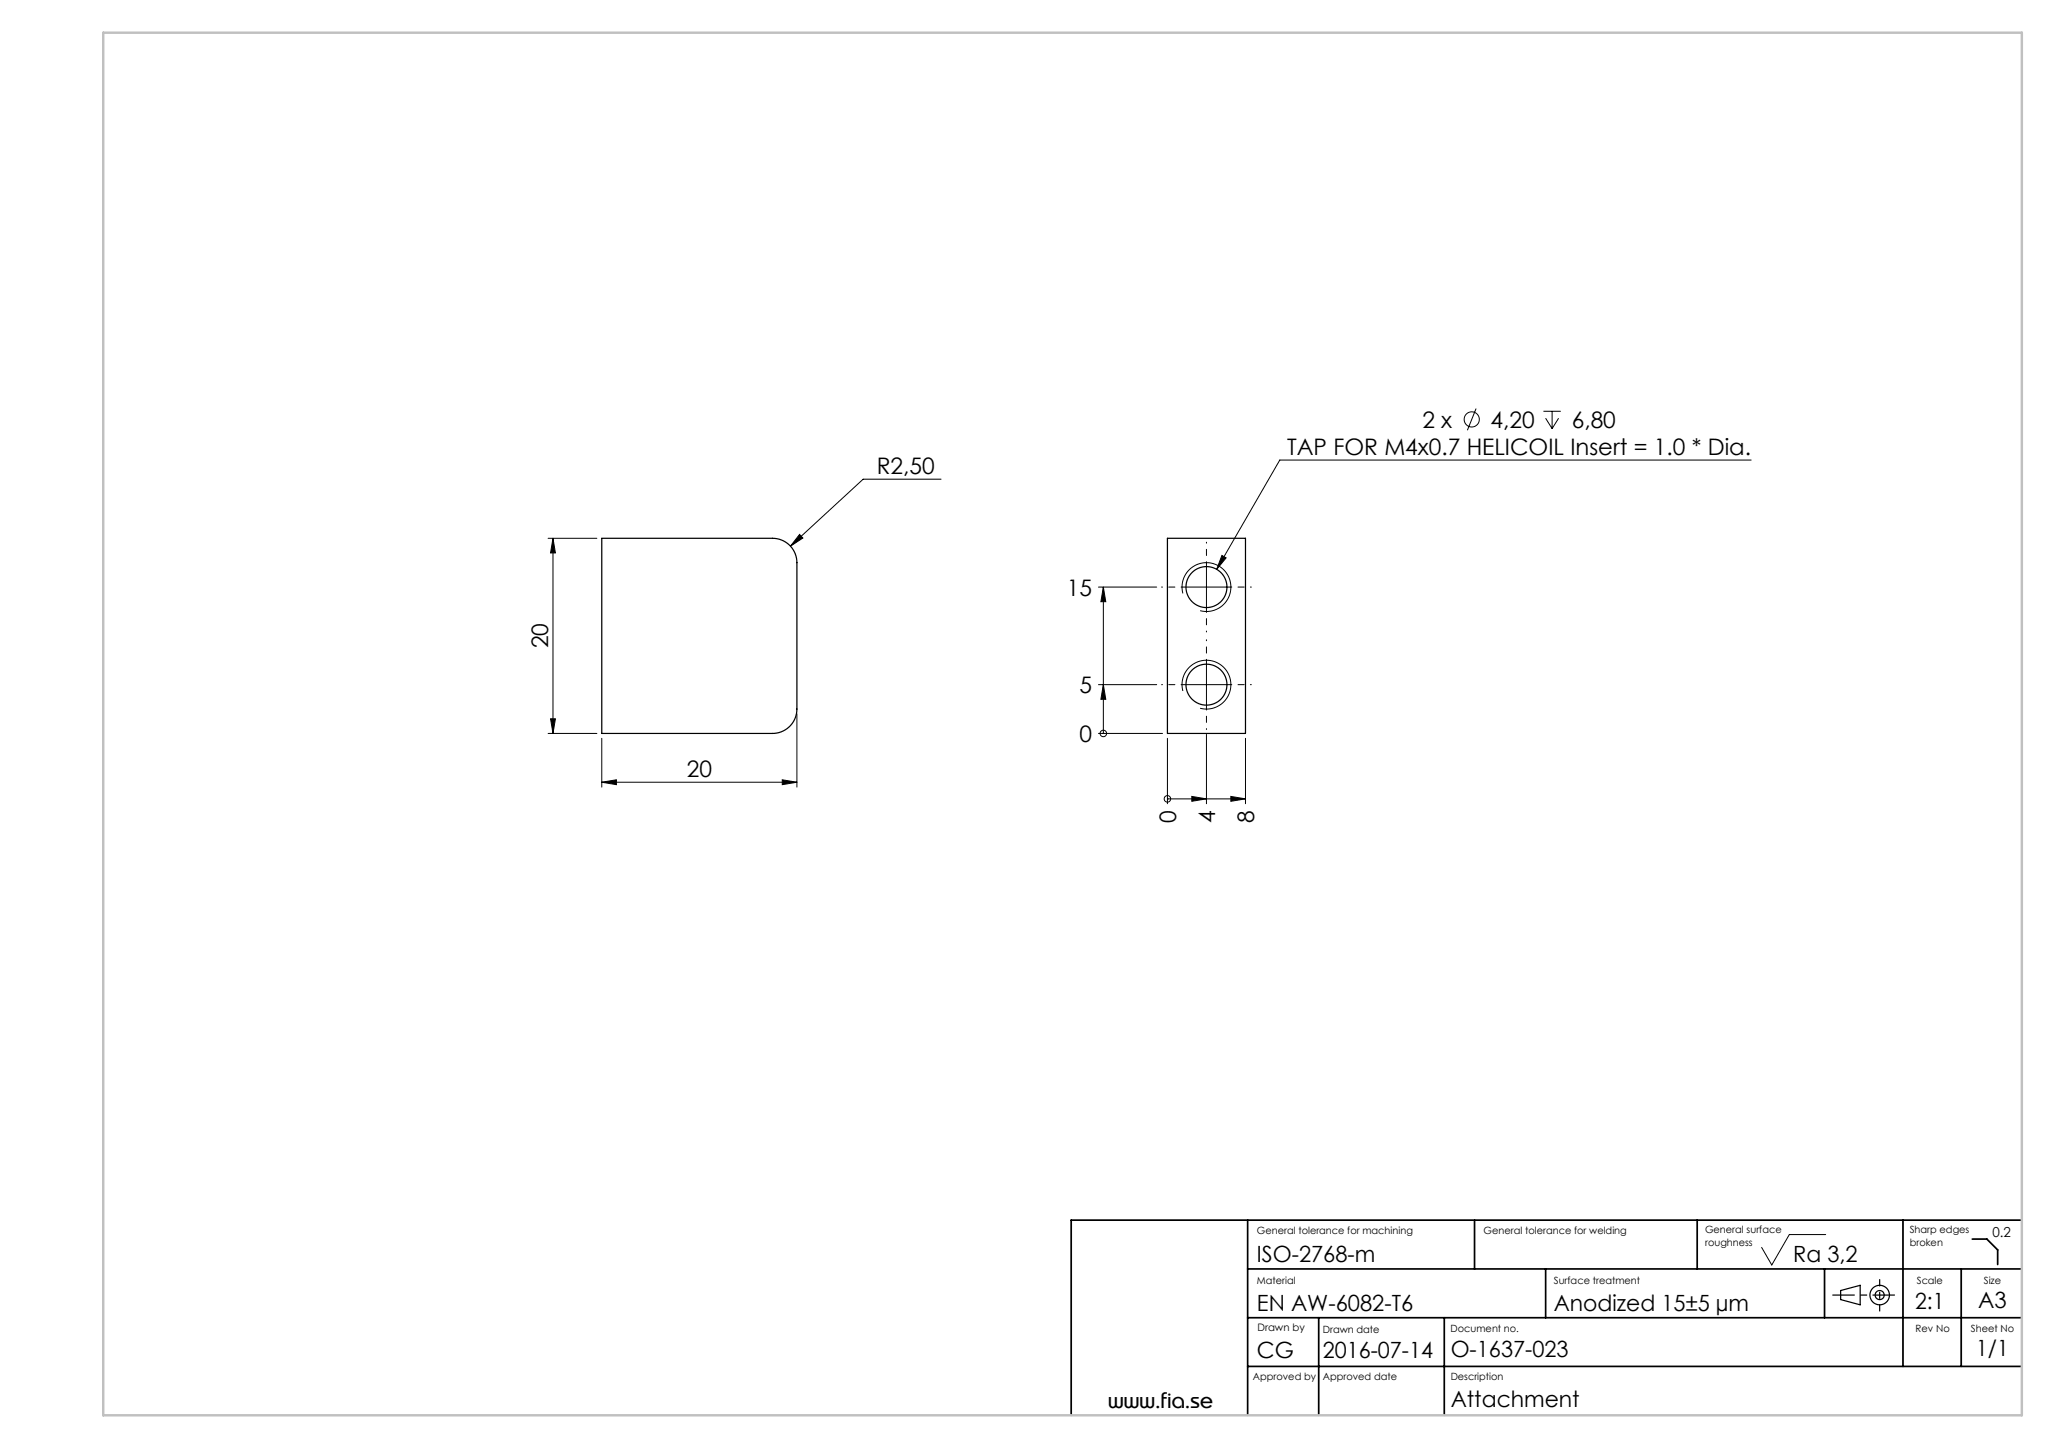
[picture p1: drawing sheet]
<svg xmlns="http://www.w3.org/2000/svg" width="420mm" height="297mm" viewBox="0 0 420 297" stroke-linecap="round" stroke-linejoin="round" font-family="sans-serif">
<g fill="none" stroke="#000" stroke-width=".2">
<path d="M192.9 98.2h-16l-14.9 13.7M302.6 83.7l-1.8 4.5M316.4 84.3h3.5M316.8 85.7l1.3 2.2M318.1 84.3v3.6M319.5 85.7l-1.4 2.2M358.9 94.3h-96.6l-12.9 22.4M112.3 110.3h10M113.3 110.3v40M113.3 110.3l.5 3h-1zM163.9 109.5l.7 .8-2.6 1.6zM247.3 115.3v10"/>
<path d="M250.5 113.8l.8 .5-1.9 2.4zM225.2 120.3h11.9M226.2 120.3l.5 3h-1zM226.2 120.3v30M242.3 120.3h10M242.5 121.6a5 5 0 0 1 4.4-6.3 5 5 0 0 1 5.4 5.5 5 5 0 0 1-6.3 4.4M247.3 135.3v10M112.3 150.3h10M112.8 147.3h1l-.5 3zM123.3 151.3v10M160.3 159.8l3 .5-3 .5zM163.3 146.3v15"/>
<path d="M225.2 140.3h11.9M225.2 150.3h13.1M226.2 140.3l.5 3h-1zM226.2 150.3h.1M239.3 151.3v13.4M242.3 140.3h10M242.5 141.6a5 5 0 0 1 4.4-6.3 5 5 0 0 1 5.4 5.5 5 5 0 0 1-6.3 4.4M247.3 150.5v14.2M255.3 151.3v13.4M123.3 160.3l3-.5v1zM123.3 160.3h40M239.3 163.7h.1"/>
<path d="M239.3 163.7h16M244.3 163.2l3 .5-3 .5zM252.3 163.2l3 .5-3 .5zM374.2 253h-7.4l-3.6 6.3-2.1-3.6"/>
<circle cx="301.7" cy="86" r="1.56"/>
<circle cx="226.2" cy="150.3" r=".67"/>
<circle cx="239.3" cy="163.7" r=".67"/>
</g>
<g fill="none" stroke="#000" stroke-width=".25">
<path d="M123.3 110.3h35a5 5 0 0 1 5 5v30a5 5 0 0 1-5 5h-35zM239.3 110.3h16v40h-16zM377.3 264.5l4-1.1v4l-4-1z"/>
<circle cx="247.3" cy="120.3" r="4.2"/>
<circle cx="247.3" cy="140.3" r="4.2"/>
<circle cx="385.3" cy="265.4" r="2"/>
<circle cx="385.3" cy="265.4" r=".93"/>
</g>
<path d="M247.3 115.3v-4.2M242.3 120.3h-4.2M247.3 135.3v-4.2M247.3 125.3v4.2M252.3 120.3h4.2M242.3 140.3h-4.2M247.3 145.3v4.2M252.3 140.3h4.2" fill="none" stroke="#000" stroke-width=".2" stroke-dasharray="15.2 1.3 1.3 1.3" stroke-dashoffset="15"/>
<path d="M388.3 265.4h-12.6" fill="none" stroke="#000" stroke-width=".25" stroke-dasharray="15.2 1.3 1.3 1.3" stroke-dashoffset="10.8"/>
<path d="M385.3 268.7v-6.4" fill="none" stroke="#000" stroke-width=".25" stroke-dasharray="15.2 1.3 1.3 1.3" stroke-dashoffset="13.9"/>
<g fill="none" stroke="#000" stroke-width=".35">
<path d="M255.7 250.1v40M302.3 250.1v10M347.9 250.1v10M390.1 250.1v30M404.3 254h3l2.2 2.2v3M414.4 250.1h-194.8v40M255.7 270.1h158.7M255.7 260.1h158.7M270.3 270.1v20M296 270.1v20M316.8 260.1v10M374 260.1v10"/>
<path d="M402 260.1v20M255.7 280.1h158.7"/>
</g>
<path d="M21.2 6.7h393.2v283.4h-393.2z" fill="none" stroke="#c0c0c0" stroke-width=".5"/>
<g fill="#000">
<path d="M113.3 110.3l.5 3h-1zM112.8 147.3h1l-.5 3z"/>
<path d="M226.2 140.3l.5 3h-1zM226.2 120.3l.5 3h-1z"/>
<path d="M123.3 160.3l3-.5v1zM160.3 159.8l3 .5-3 .5zM163.9 109.5l-1.9 2.4 2.6-1.6zM250.5 113.8l-1.1 2.9 1.9-2.4z"/>
<path d="M244.3 163.2l3 .5-3 .5zM252.3 163.2l3 .5-3 .5z"/>
</g>
<g font-size="4.7">
<text x="291.5" y="87.7">2 x</text>
<text x="305.5" y="87.7">4,20</text>
<text x="322.2" y="87.7">6,80</text>
<text x="263.8" y="93.3">TAP FOR M4x0.7 HELICOIL Insert = 1.0 * Dia.</text>
<text x="179.7" y="97.2">R2,50</text>
<text x="218.7" y="122.1">15</text>
<text x="112.3" y="132.9" transform="rotate(-90 112.3 132.9)">20</text>
<text x="221.3" y="142.1">5</text>
<text x="221.3" y="152.1">0</text>
<text x="140.8" y="159.3">20</text>
<text x="241.1" y="168.6" transform="rotate(-90 241.1 168.6)">0</text>
<text x="249.1" y="168.6" transform="rotate(-90 249.1 168.6)">4</text>
<text x="257.1" y="168.6" transform="rotate(-90 257.1 168.6)">8</text>
</g>
<g font-size="4.6">
<text x="257.6" y="258.6">ISO-2768-m</text>
<text x="367.6" y="258.6">Ra 3,2</text>
<text x="257.6" y="268.6">EN AW-6082-T6</text>
<text x="318.5" y="268.6">Anodized 15±5 µm</text>
<text x="392.6" y="268.3">2:1</text>
<text x="405.5" y="268">A3</text>
<text x="257.6" y="278.4">CG</text>
<text x="271.1" y="278.4">2016-07-14</text>
<text x="297.4" y="278.1">O-1637-023</text>
<text x="405.1" y="277.9">1/1</text>
<text x="297.4" y="288.4">Attachment</text>
</g>
<text font-size="4.2" x="227.2" y="288.5">www.fia.se</text>
<text font-size="2.8" x="408.4" y="253.5">0.2</text>
<text font-size="2.1" x="257.7" y="272.8">Drawn by</text>
<g font-size="2">
<text x="257.6" y="252.9">General tolerance for machining</text>
<text x="304.1" y="252.9">General tolerance for welding</text>
<text x="349.5" y="252.8">General surface</text>
<text x="349.5" y="255.4">roughness</text>
<text x="391.4" y="252.8">Sharp edges</text>
<text x="391.4" y="255.4">broken</text>
<text x="257.6" y="263.2">Material</text>
<text x="318.5" y="263.2">Surface treatment</text>
<text x="392.9" y="263.2">Scale</text>
<text x="406.6" y="263.2">Size</text>
<text x="271.1" y="273.2">Drawn date</text>
<text x="297.3" y="273">Document no.</text>
<text x="392.7" y="273">Rev No</text>
<text x="404" y="273">Sheet No</text>
<text x="256.8" y="282.9">Approved by</text>
<text x="271.1" y="282.8">Approved date</text>
<text x="297.4" y="282.8">Description</text>
</g>
</svg>
